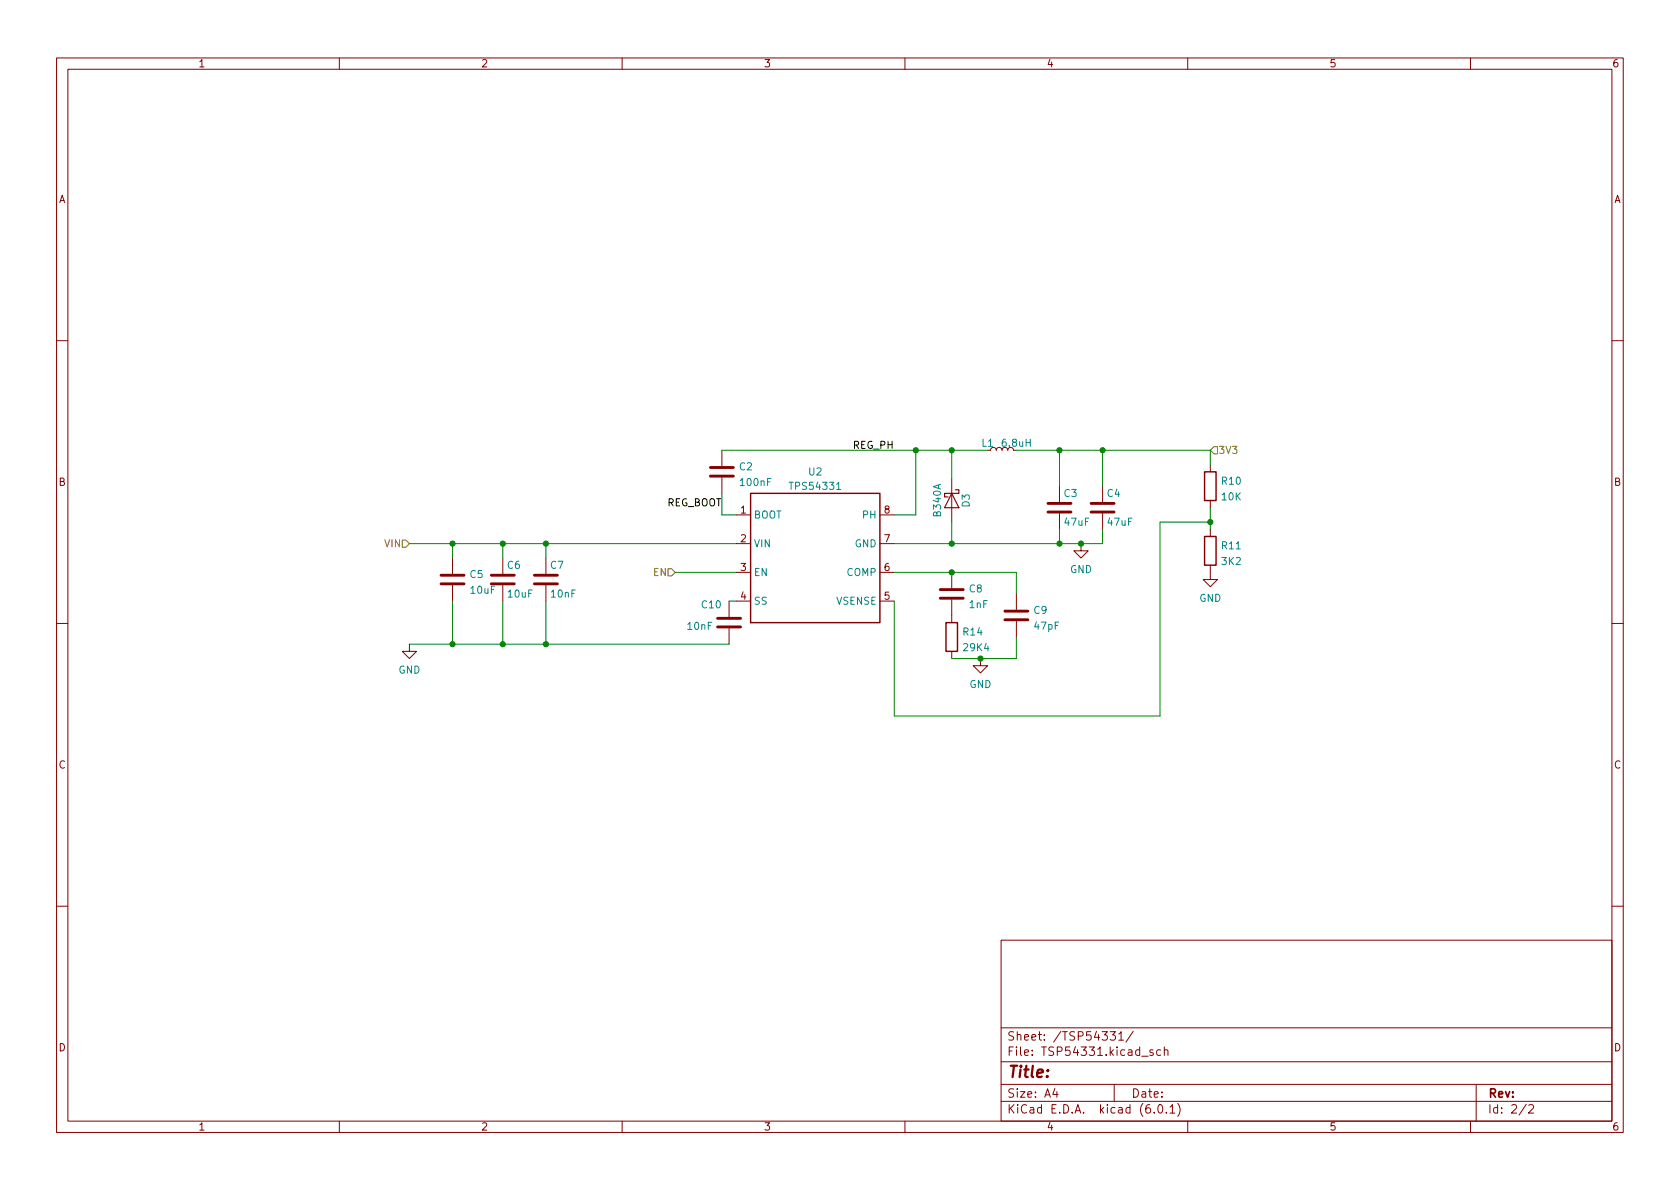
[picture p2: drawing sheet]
<svg xmlns="http://www.w3.org/2000/svg" width="297mm" height="210mm" viewBox="0 0 297 210" stroke-linecap="round" stroke-linejoin="round" font-family="sans-serif">
<g fill="none" stroke="#840000" stroke-width=".18">
<path d="M10 10.2h277v190.1h-277zM12 12.2h273v186.1h-273zM60 10.2v2M110 10.2v2M160 10.2v2M210 10.2v2M260 10.2v2M10 60.2h2M127.6 79.6v2.8M177.2 79.6l-.1-.3-.3-.2-.4 .1-.3 .4-.1-.3-.4-.2-.3 .2-.2 .3h-.5M285 60.2h2M80 98.7v2.8"/>
<path d="M88.9 98.7v2.8M96.5 98.7v2.8M127.6 84.4v2.8M130.2 91.1h2.5M130.2 96.1h2.5M155.6 91.1h2.5M155.6 96.1h2.5M168.3 84.7v7.6M187.3 86v2.8M187.3 90.8v2.8M191.1 96.1v1.3h1.3l-1.3 1.3-1.2-1.3h1.2M194.9 86v2.8"/>
<path d="M194.9 90.8v2.8M214 99.9v2.6h1.3l-1.3 1.3-1.3-1.3h1.3M214 82.2v1.2M214 88.5v1.3M214 93.6v1.3M10 110.2h2M72.4 113.9v1.3h1.3l-1.3 1.3-1.3-1.3h1.3M80 103.5v2.8M88.9 103.5v2.8M96.5 103.5v2.8M128.9 106.3v2.8M128.9 111.1v2.8"/>
<path d="M130.2 101.2h2.5M130.2 106.3h2.5M155.6 101.2h2.5M155.6 106.3h2.5M168.3 101.2v2.8M168.3 106v4.1M168.3 115.2v1.3M173.4 116.5v1.2h1.2l-1.2 1.3-1.3-1.3h1.3M179.7 105v2.8M179.7 109.8v2.8M285 110.2h2M10 160.2h2"/>
<path d="M177 166.3h108v32h-108zM285 160.2h2M60 198.3v2M110 198.3v2M160 198.3v2M177 194.8h108M177 191.8h108M177 187.8h108M177 181.8h108M186.5 192.5l-.4 1h1M186.9 193v1M196.3 182.4h.9l-.5 .6 .4 .1v.7l-.2 .1h-.4l-.2-.1"/>
<path d="M197 191.8v3M197.8 182.9l.4-.5v1.5M197.8 183.9h.8M200.4 182.4l-1.3 1.9M201.9 186.8h1.1M203.9 185.7l-.4-.1-.2 .2 .1 .3 .5 .1v.4h-.6M204.1 196.7v.1M204.9 195.4l.2-.1a.81 .81 0 0 1 .6 .7 .81 .81 0 0 1-.3 .8h-.2a.81 .81 0 0 1-.6-.6 .81 .81 0 0 1 .3-.8zM205.2 185.7l-.4-.1-.3 .3v.4l.1 .3h.6M205.9 185.8l.2-.2 .3 .1 .1 .9M205.9 185.1v1.5M206.2 196.7v.1"/>
<path d="M206.9 195.8l.4-.5v1.5M206.9 196.8h.8M208.2 195.1a1.72 1.72 0 0 1 0 2.3M210 198.3v2M260 198.3v2M261 191.8v6.5M269.9 195.3l-1.3 1.9M270.3 195.5l.6-.2 .2 .2 .1 .3-1 1h1"/>
</g>
<path d="M132.7 87.2h22.9v22.9h-22.9zM213 83.4h2v5.1h-2zM213 94.9h2v5h-2zM167.3 110.1h2v5.1h-2z" fill="none" stroke="#840000" stroke-width=".25"/>
<path d="M147.9 86.5h.8" fill="none" stroke="#008484" stroke-width=".18"/>
<g fill="none" stroke="#840000" stroke-width=".51">
<path d="M125.6 84.2h4.1M125.6 82.7h4.1M185.3 90.5h4.1M185.3 89h4.1M192.9 90.5h4.1M192.9 89h4.1M78 103.2h4M78 101.7h4M86.9 103.2h4M86.9 101.7h4M94.5 103.2h4.1M94.5 101.7h4.1"/>
<path d="M126.9 110.9h4M126.9 109.3h4M166.2 105.8h4.1M166.2 104.3h4.1M177.7 109.6h4M177.7 108.1h4"/>
</g>
<path d="M168.3 87.2l1.2 2.6h-2.5zM168.9 86.6h.6v.6h-2.5v.7h.6" fill="none" stroke="#840000" stroke-width=".2"/>
<path d="M214.6 79h.7v1.3h-.7l-.6-.7zM71.1 95.5h.7l.6 .6-.6 .7h-.7zM118.1 100.6h.6l.7 .6-.7 .6h-.6z" fill="none" stroke="#848400" stroke-width=".18"/>
<g fill="none" stroke="#008400" stroke-width=".18">
<path d="M127.6 79.6h47M161.9 79.6v11.5h-3.8M168.3 79.6v5.1M179.7 79.6h34.3v2.6M187.3 79.6v6.4M194.9 79.6v6.4M72.4 96.1h57.8M80 96.1v2.6M88.9 96.1v2.6M96.5 96.1v2.6M127.6 87.2v3.9h2.6M168.3 92.3v3.8"/>
<path d="M187.3 93.6v2.5M194.9 93.6v2.5h-36.8M214 92.3h-8.9v34.3h-47v-20.3M214 89.8v3.8M72.4 113.9h56.5M80 106.3v7.6M88.9 106.3v7.6M96.5 106.3v7.6M119.4 101.2h10.8M128.9 106.3h1.3M158.1 101.2h21.6v3.8M179.7 112.6v3.9h-11.4"/>
</g>
<g fill="#008400" stroke="#008400" stroke-width=".18">
<circle cx="161.9" cy="79.6" r=".46"/>
<circle cx="80" cy="96.1" r=".46"/>
<circle cx="88.9" cy="96.1" r=".46"/>
<circle cx="168.3" cy="79.6" r=".46"/>
<circle cx="80" cy="113.9" r=".46"/>
<circle cx="96.5" cy="96.1" r=".46"/>
<circle cx="96.5" cy="113.9" r=".46"/>
<circle cx="88.9" cy="113.9" r=".46"/>
<circle cx="168.3" cy="101.2" r=".46"/>
<circle cx="168.3" cy="96.1" r=".46"/>
<circle cx="187.3" cy="96.1" r=".46"/>
<circle cx="191.1" cy="96.1" r=".46"/>
<circle cx="173.4" cy="116.5" r=".46"/>
<circle cx="194.9" cy="79.6" r=".46"/>
<circle cx="187.3" cy="79.6" r=".46"/>
<circle cx="214" cy="92.3" r=".46"/>
</g>
<text font-size="2.8" fill="#840000" x="178" y="190.6">Title:</text>
<g font-size="2.1" fill="#840000">
<text x="178" y="184">Sheet: /TSP54331/</text>
<text x="178" y="186.7">File: TSP54331.kicad_sch</text>
<text x="178" y="196.9">KiCad E.D.A. kicad (6.0.1)</text>
<text x="178" y="194.1">Size: A4</text>
<text x="200" y="194.1">Date:</text>
<text x="263" y="194.1">Rev:</text>
<text x="263" y="196.9">Id: 2/2</text>
</g>
<g font-size="1.8" fill="#840000">
<text x="35" y="11.9">1</text>
<text x="85" y="11.9">2</text>
<text x="135" y="11.9">3</text>
<text x="185" y="11.9">4</text>
<text x="235" y="11.9">5</text>
<text x="285" y="11.9">6</text>
<text x="10.3" y="35.9">A</text>
<text x="285.3" y="35.9">A</text>
<text x="10.3" y="85.9">B</text>
<text x="285.3" y="85.9">B</text>
<text x="131" y="90.8">1</text>
<text x="131" y="95.9">2</text>
<text x="156.4" y="95.9">7</text>
<text x="156.4" y="90.8">8</text>
<text x="131" y="101">3</text>
<text x="156.4" y="101">6</text>
<text x="131" y="106">4</text>
<text x="156.4" y="106">5</text>
<text x="10.3" y="135.9">C</text>
<text x="285.3" y="135.9">C</text>
<text x="10.3" y="185.9">D</text>
<text x="285.3" y="185.9">D</text>
<text x="35" y="199.9">1</text>
<text x="85" y="199.9">2</text>
<text x="135" y="199.9">3</text>
<text x="185" y="199.9">4</text>
<text x="235" y="199.9">5</text>
<text x="285" y="199.9">6</text>
</g>
<g font-size="1.8" fill="#008484">
<text x="130.7" y="83.2">C2</text>
<text x="173.6" y="79">L1</text>
<text x="177.3" y="79">6.8uH</text>
<text x="131" y="85.9">100nF</text>
<text x="140" y="86.6">TPS54331</text>
<text x="143" y="84.1">U2</text>
<text x="171.4" y="89.6" transform="rotate(-90 171.4 89.6)">D3</text>
<text x="188.1" y="87.9">C3</text>
<text x="195.8" y="87.9">C4</text>
<text x="216.1" y="85.7">R10</text>
<text x="216.1" y="88.5">10K</text>
<text x="133.2" y="91.7">BOOT</text>
<text x="152.6" y="91.7">PH</text>
<text x="166.4" y="91.3" transform="rotate(-90 166.4 91.3)">B340A</text>
<text x="188.3" y="93">47uF</text>
<text x="195.9" y="93">47uF</text>
<text x="89.7" y="100.6">C6</text>
<text x="97.3" y="100.6">C7</text>
<text x="133.2" y="96.8">VIN</text>
<text x="133.2" y="101.8">EN</text>
<text x="149.8" y="101.8">COMP</text>
<text x="151.1" y="96.8">GND</text>
<text x="189.2" y="101.3">GND</text>
<text x="216.1" y="97.1">R11</text>
<text x="216.1" y="99.9">3K2</text>
<text x="83.1" y="102.2">C5</text>
<text x="83.3" y="105">10uF</text>
<text x="89.9" y="105.7">10uF</text>
<text x="97.5" y="105.7">10nF</text>
<text x="124.1" y="107.6">C10</text>
<text x="133.2" y="106.9">SS</text>
<text x="147.9" y="106.9">VSENSE</text>
<text x="171.4" y="104.7">C8</text>
<text x="171.4" y="107.5">1nF</text>
<text x="212" y="106.4">GND</text>
<text x="121.6" y="111.4">10nF</text>
<text x="170.4" y="112.4">R14</text>
<text x="182.8" y="108.6">C9</text>
<text x="183" y="111.3">47pF</text>
<text x="70.4" y="119.1">GND</text>
<text x="170.5" y="115.1">29K4</text>
<text x="171.4" y="121.7">GND</text>
</g>
<g font-size="1.8">
<text x="150.8" y="79.4">REG_PH</text>
<text x="117.7" y="89.5">REG_BOOT</text>
</g>
<g font-size="1.8" fill="#848400">
<text x="215.4" y="80.3">3V3</text>
<text x="68.1" y="96.8">VIN</text>
<text x="115.6" y="101.8">EN</text>
</g>
</svg>
